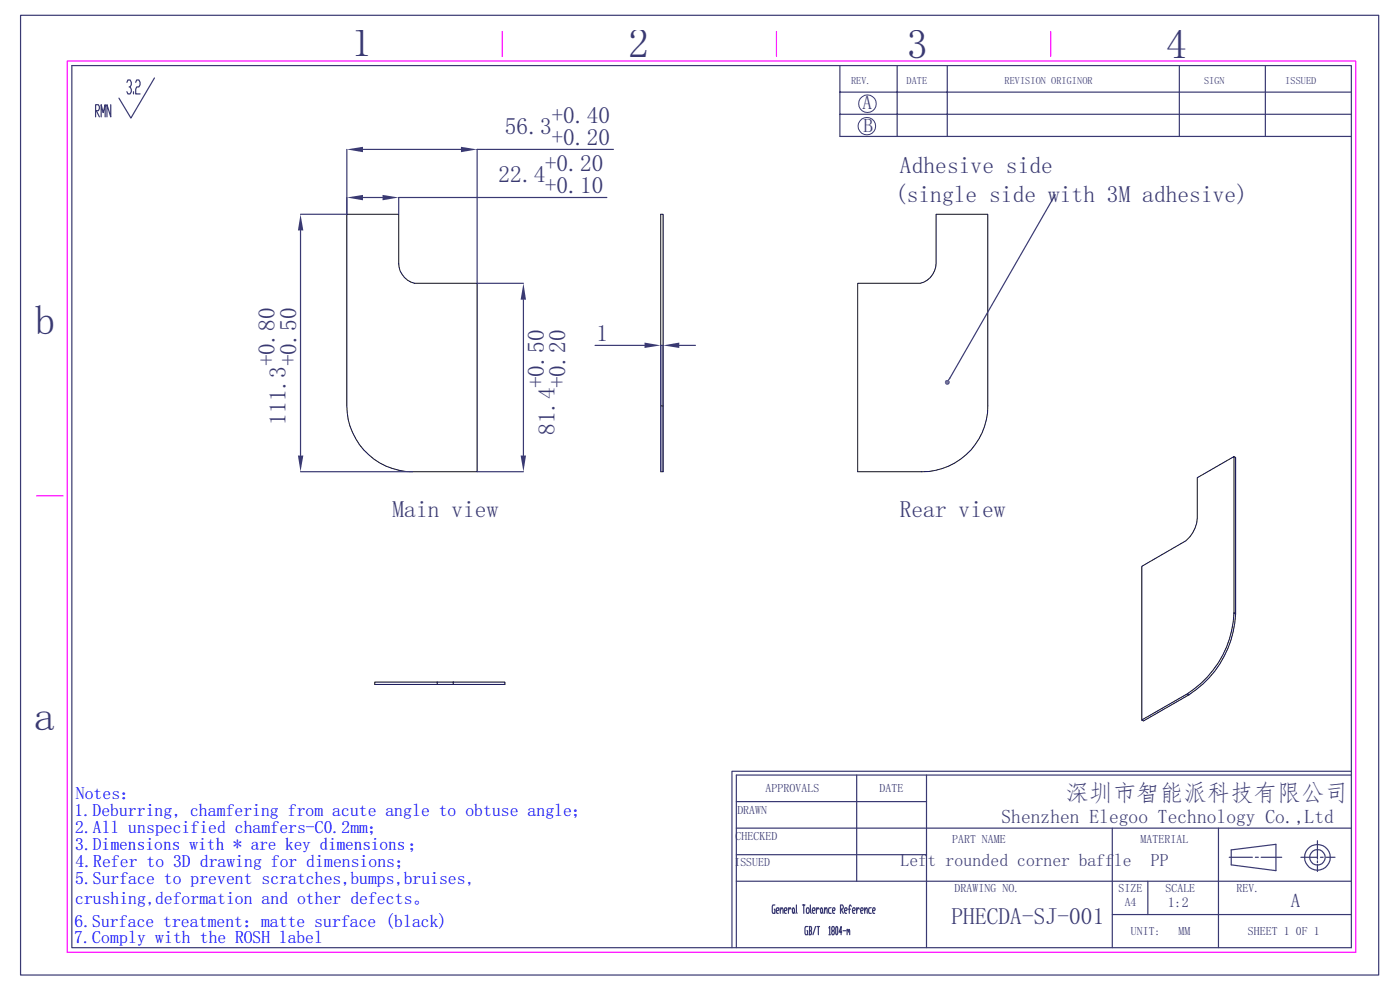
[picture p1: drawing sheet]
<svg xmlns="http://www.w3.org/2000/svg" width="297mm" height="210mm" viewBox="0 0 297 210" stroke-linecap="round" stroke-linejoin="round" font-family="sans-serif">
<path d="M14.3 12.9h273.3v189.1h-273.3zM106.6 6.7v5.3M164.7 6.7v5.3M222.9 6.7v5.3M7.7 105.2h5.7" fill="none" stroke="#f0f" stroke-width=".25"/>
<g fill="none" stroke="#393972" stroke-width=".25">
<path d="M4.4 3.2h288.1v203.6h-288.1zM15.2 13.9h271.5v187.1h-271.5zM26.9 17.5l.2-.5h.5l.3 .5v.5l-.3 .4h-.2M27.6 18.4l.3 .5v.6l-.3 .4h-.5l-.2-.4M28.3 19.5v.4M28.8 17.5l.2-.5h.5l.2 .5v.5l-.2 .4h-.5l-.2 .5v1h.9M32.8 16.5l-5 8.5-2.6-4.2M178.2 13.9v15h108.5M178.2 19.5h108.5M190.3 13.9v15M201 13.9v15M250.2 13.9v15"/>
<path d="M268.4 13.9v15M20.3 23.5h.6l.2-.4-.2-.9h-.6v2.6M20.4 23.5l.7 1.3M21.5 24.8v-2.6l.4 1.7 .4-1.7v2.6M23.5 22.2v2.6l-.8-2.6v2.6M178.2 24.2h108.5M63.8 45.5h9.7M63.8 48.9v47.7M63.8 100.1h23.7M156.2 175.7h130.5M156.2 170h40.4M181.7 164.4v22.5"/>
<path d="M196.6 164.4v36.6M236 175.7v25.3M258.5 175.7v25.3M279.5 178.3v3.9M286.7 163.6h-131.4v37.4M286.7 164.4h-130.5v36.6M156.2 186.9h130.5M156.2 181.3h40.4M164.4 192h-.4l-.2 .3 .2 1.4h.4v-.8h-.1M164.7 193.2h.4l.2-.3-.2-.3h-.3l-.1 .3v.5l.1 .3h.3M165.5 193.2l.4-.6 .2 .3v.8M165.5 192.6v1.1"/>
<path d="M166.4 193.2h.4l.2-.3-.2-.3h-.3l-.1 .3v.5l.1 .3h.3M167.3 192.6v1.1M167.8 192.9l-.1-.3h-.2l-.2 .6M168.2 192.6l.3 .3v.5l-.1 .3-.3-.3zM168.5 193.4l.2 .3M169 192l.1 1.7M170.2 192h.6M170.5 192v1.7M171.2 192.6h.3l.2 .3v.5l-.2 .3h-.3l-.1-.3zM171.3 196.5h-.4l-.1 .3 .1 1.5h.4v-.9h-.1M171.6 196.5h.4l.2 .3-.2 .6M171.7 197.4h.3l.2 .6-.2 .3h-.4"/>
<path d="M171.7 196.5v1.8M171.9 192v1.4l.2 .3M172.3 193.2h.5l.1-.3-.1-.3h-.3l-.2 .3v.5l.2 .3h.3M173 196.5l-.5 1.8M173.2 192.6v1.1M173.3 196.5h.6M173.6 196.5v1.8M173.8 192.9l-.3-.3-.3 .6M174.2 192.6l.3 .3v.5l-.2 .3-.2-.3zM174.5 193.4l.1 .3M174.9 193.2l.3-.6h.1l.2 1.1M174.9 192.6v1.1"/>
<path d="M175.9 196.8l.1-.3v1.8M175.9 198.3h.2M176.3 192.6h-.4l-.1 .3 .1 .8h.4M176.6 197.4l-.2-.3 .2-.6h.3l.1 .3-.1 .6h-.3l-.2 .3 .2 .6h.3l.1-.3-.1-.6M176.6 193.2h.4l.2-.3-.2-.3h-.3l-.1 .3 .1 .8h.3M177.4 196.5h.2l.1 .3-.1 1.5h-.2l-.1-.3zM178.3 192.9h.4l.2-.3-.2-.6h-.4v1.7M178.4 192.9l.5 .8M178.6 197.7h-.6l.4-1.2v1.8M178.9 197.4h.5M179.2 193.2h.4l.1-.3-.1-.3h-.3l-.1 .3v.5l.1 .3h.3M179.7 197.4l.1-.3 .2 .6"/>
<path d="M179.7 197.1v1.2M180 197.4l.1-.3 .2 1.2M180 192.9h.4M180.6 192.3l-.3-.3-.1 1.7M180.8 193.2h.5l.1-.3-.1-.3h-.3l-.2 .3v.5l.2 .3h.3M181.7 192.6v1.1M182.3 192.9l-.1-.3h-.2l-.3 .6M182.6 193.2h.4l.1-.3-.1-.3h-.3l-.1 .3 .1 .8h.3M183.4 193.2l.5-.6 .1 1.1M183.4 192.6v1.1M184.8 192.6h-.4l-.1 .3 .1 .8h.4M185.1 193.2h.4l.2-.3-.2-.3h-.2l-.2 .3 .2 .8h.2"/>
<path d="M236 194h50.7M243.5 186.9v7.1M260.8 181.8h4.9M261.2 180.3l9.5-1.2v5.6l-9.5-1.2zM266.3 181.8h.7M267.5 181.8h4.4M276 181.8h3.5M279.5 182.6v.4M279.5 183.4v1.5M280.1 181.8h.6M281.3 181.8h1.9"/>
<circle cx="279.5" cy="181.9" r="2.73"/>
<circle cx="279.5" cy="181.9" r="1.66"/>
</g>
<g fill="none" stroke="#393972" stroke-width=".21">
<circle cx="183.9" cy="26.8" r="1.86"/>
<circle cx="184" cy="22" r="1.87"/>
</g>
<path d="M73.6 45.5h11v10.3a4.5 4.5 0 0 0 3.4 4.3h13.2v40h-13.6a14 14 0 0 1-14-14zM261.8 96.8l.3 .3v33.1M261.8 130v-33.2l-7.8 4.5v8.5a6.8 6.8 0 0 1-2.4 4.9l-9.4 5.4v32.6M261.8 130a21.5 21.5 0 0 1-9.9 17.2M261.8 130l.3 .2M262.1 130.2a21.6 21.6 0 0 1-9.9 17.2M92.8 144.7h-13.3v.5h27.6v-.5h-11M96.1 144.7h-3.3v.5M96.1 144.7v.5M252.2 147.4l-.3-.2-9.7 5.5M252.2 147.4l-9.6 5.5-.4-.2" fill="none" stroke="#000" stroke-width=".21"/>
<g fill="#393972">
<path d="M63.8 45.5l.5 3.4h-1.1z"/>
<path d="M63.2 96.6h1.1l-.5 3.5z"/>
</g>
<path d="M73.6 31.7v13.7M77 31.7h20.8M130.1 31.7h-28.9v28.4" fill="none" stroke="#393972" stroke-width=".25"/>
<g fill="#393972">
<path d="M73.6 31.7l3.4-.6v1.2z"/>
<path d="M97.8 31.1l3.4 .6-3.4 .6z"/>
</g>
<path d="M73.6 41.9v3.5M77 41.9h4.2M128.7 41.9h-44.1v3.5" fill="none" stroke="#393972" stroke-width=".25"/>
<g fill="#393972">
<path d="M73.6 41.9l3.4-.6v1.2z"/>
<path d="M81.2 41.3l3.4 .6-3.4 .6z"/>
</g>
<path d="M101.3 60.1h9.7M111 63.6v33M101.3 100.1h9.7" fill="none" stroke="#393972" stroke-width=".25"/>
<g fill="#393972">
<path d="M111 60.1l.6 3.5h-1.2z"/>
<path d="M110.4 96.6h1.2l-.6 3.5z"/>
</g>
<path d="M140.2 86.1h.5v14h-.5v-54.6h.5v40.6" fill="none" stroke="#000" stroke-width=".21"/>
<path d="M126.2 73.3h10.5M144.1 73.3h3.4M140.2 100v-26.7h.5v26.7" fill="none" stroke="#393972" stroke-width=".25"/>
<g fill="#393972">
<path d="M140.7 73.3l3.4-.6v1.1z"/>
<path d="M136.7 72.7l3.5 .6-3.5 .5z"/>
</g>
<path d="M181.9 60.1h13.3a4.4 4.4 0 0 0 3.4-4.3v-10.3h11v40.6a13.9 13.9 0 0 1-14 14h-13.7z" fill="none" stroke="#000" stroke-width=".21"/>
<g fill="#393972">
<path d="M201 80.6h.2l-.2 .5z"/>
<path d="M200.7 80.6h.3v.5z"/>
<path d="M200.5 80.8l.2-.2 .3 .5z"/>
<path d="M200.5 80.8l.5 .3h-.6z"/>
<path d="M200.4 81.1h.6l-.5 .2z"/>
<path d="M200.5 81.3l.5-.2-.3 .5z"/>
<path d="M201 81.1v.5h-.3z"/>
<path d="M201 81.1l.2 .5h-.2z"/>
<path d="M201 81.1l.4 .2-.2 .3z"/>
<path d="M201 81.1h.5l-.1 .2z"/>
<path d="M201 81.1l.4-.3 .1 .3z"/>
<path d="M201.2 80.6l.2 .2-.4 .3z"/>
</g>
<path d="M223.9 41.3l-22.7 39.3" fill="none" stroke="#393972" stroke-width=".25"/>
<g font-size="8.8" fill="#393972">
<text x="74.6" y="12">1</text>
<text x="133.3" y="12.2">2</text>
<text x="192.4" y="12.3">3</text>
<text x="247.4" y="12.3">4</text>
<text x="7.4" y="70.9">b</text>
<text x="7.2" y="154.8">a</text>
</g>
<g font-size="5" fill="#393972">
<text x="107.1" y="28.5">56.3</text>
<text x="117" y="26.2">+0.40</text>
<text x="117" y="30.8">+0.20</text>
<text x="105.7" y="38.7">22.4</text>
<text x="115.6" y="36.3">+0.20</text>
<text x="115.6" y="41">+0.10</text>
<text x="190.9" y="36.6">Adhesive side</text>
<text x="189.9" y="42.9">(single side with 3M adhesive)</text>
<text x="58.3" y="77.7" transform="rotate(-90 58.3 77.7)">+0.80</text>
<text x="62.9" y="77.7" transform="rotate(-90 62.9 77.7)">+0.50</text>
<text x="126.6" y="72.4">1</text>
<text x="115.4" y="82.4" transform="rotate(-90 115.4 82.4)">+0.50</text>
<text x="119.9" y="82.4" transform="rotate(-90 119.9 82.4)">+0.20</text>
<text x="60.5" y="90.1" transform="rotate(-90 60.5 90.1)">111.3</text>
<text x="117.6" y="92.2" transform="rotate(-90 117.6 92.2)">81.4</text>
<text x="83.3" y="109.6">Main view</text>
<text x="190.9" y="109.6">Rear view</text>
<text x="226.1" y="170">深圳市智能派科技有限公司</text>
<text x="201.8" y="195.9">PHECDA-SJ-001</text>
</g>
<g font-size="4.1" fill="#393972">
<text x="183" y="23.1">A</text>
<text x="183.2" y="28.1">B</text>
<text x="212.5" y="174.5">Shenzhen Elegoo Technology Co.,Ltd</text>
<text x="273.8" y="192.3">A</text>
</g>
<g font-size="3.8" fill="#00f">
<text x="15.8" y="173.1">1.Deburring, chamfering from acute angle to obtuse angle；</text>
<text x="16.1" y="169.6">Notes：</text>
<text x="15.9" y="176.7">2.All unspecified chamfers-C0.2mm；</text>
<text x="15.9" y="180.3">3.Dimensions with * are key dimensions；</text>
<text x="16" y="183.9">4.Refer to 3D drawing for dimensions；</text>
<text x="15.9" y="187.4">5.Surface to prevent scratches,bumps,bruises,</text>
<text x="15.9" y="191.8">crushing,deformation and other defects。</text>
<text x="15.8" y="196.7">6.Surface treatment：matte surface (black)</text>
<text x="15.7" y="199.9">7.Comply with the ROSH label</text>
</g>
<g font-size="3.8" fill="#393972">
<text x="191.1" y="183.7">Lef</text>
<text x="196.8" y="183.7">t rounded corner baff</text>
<text x="236.3" y="183.7">le</text>
<text x="244.1" y="183.7">PP</text>
</g>
<text font-size="3" fill="#393972" x="247.7" y="192.4">1:2</text>
<g font-size="2.5" fill="#393972">
<text x="156.4" y="172.7">DRAWN</text>
<text x="162.4" y="168.1">APPROVALS</text>
<text x="186.6" y="168.1">DATE</text>
<text x="156" y="178.1">CHECKED</text>
<text x="202" y="178.8">PART NAME</text>
<text x="242" y="178.8">MATERIAL</text>
<text x="155.8" y="183.7">ISSUED</text>
<text x="202.5" y="189.2">DRAWING NO.</text>
<text x="237.3" y="189.2">SIZE</text>
<text x="247.2" y="189.2">SCALE</text>
<text x="262.3" y="189.2">REV.</text>
<text x="238.6" y="192.2">A4</text>
<text x="239.9" y="198.3">UNIT:</text>
<text x="250" y="198.3">MM</text>
<text x="264.8" y="198.3">SHEET 1</text>
<text x="274.9" y="198.3">0F 1</text>
</g>
<g font-size="2.2" fill="#393972">
<text x="180.6" y="17.8">REV.</text>
<text x="192.3" y="17.8">DATE</text>
<text x="213.1" y="17.8">REVISION ORIGINOR</text>
<text x="255.4" y="17.8">SIGN</text>
<text x="272.7" y="17.8">ISSUED</text>
</g>
</svg>
